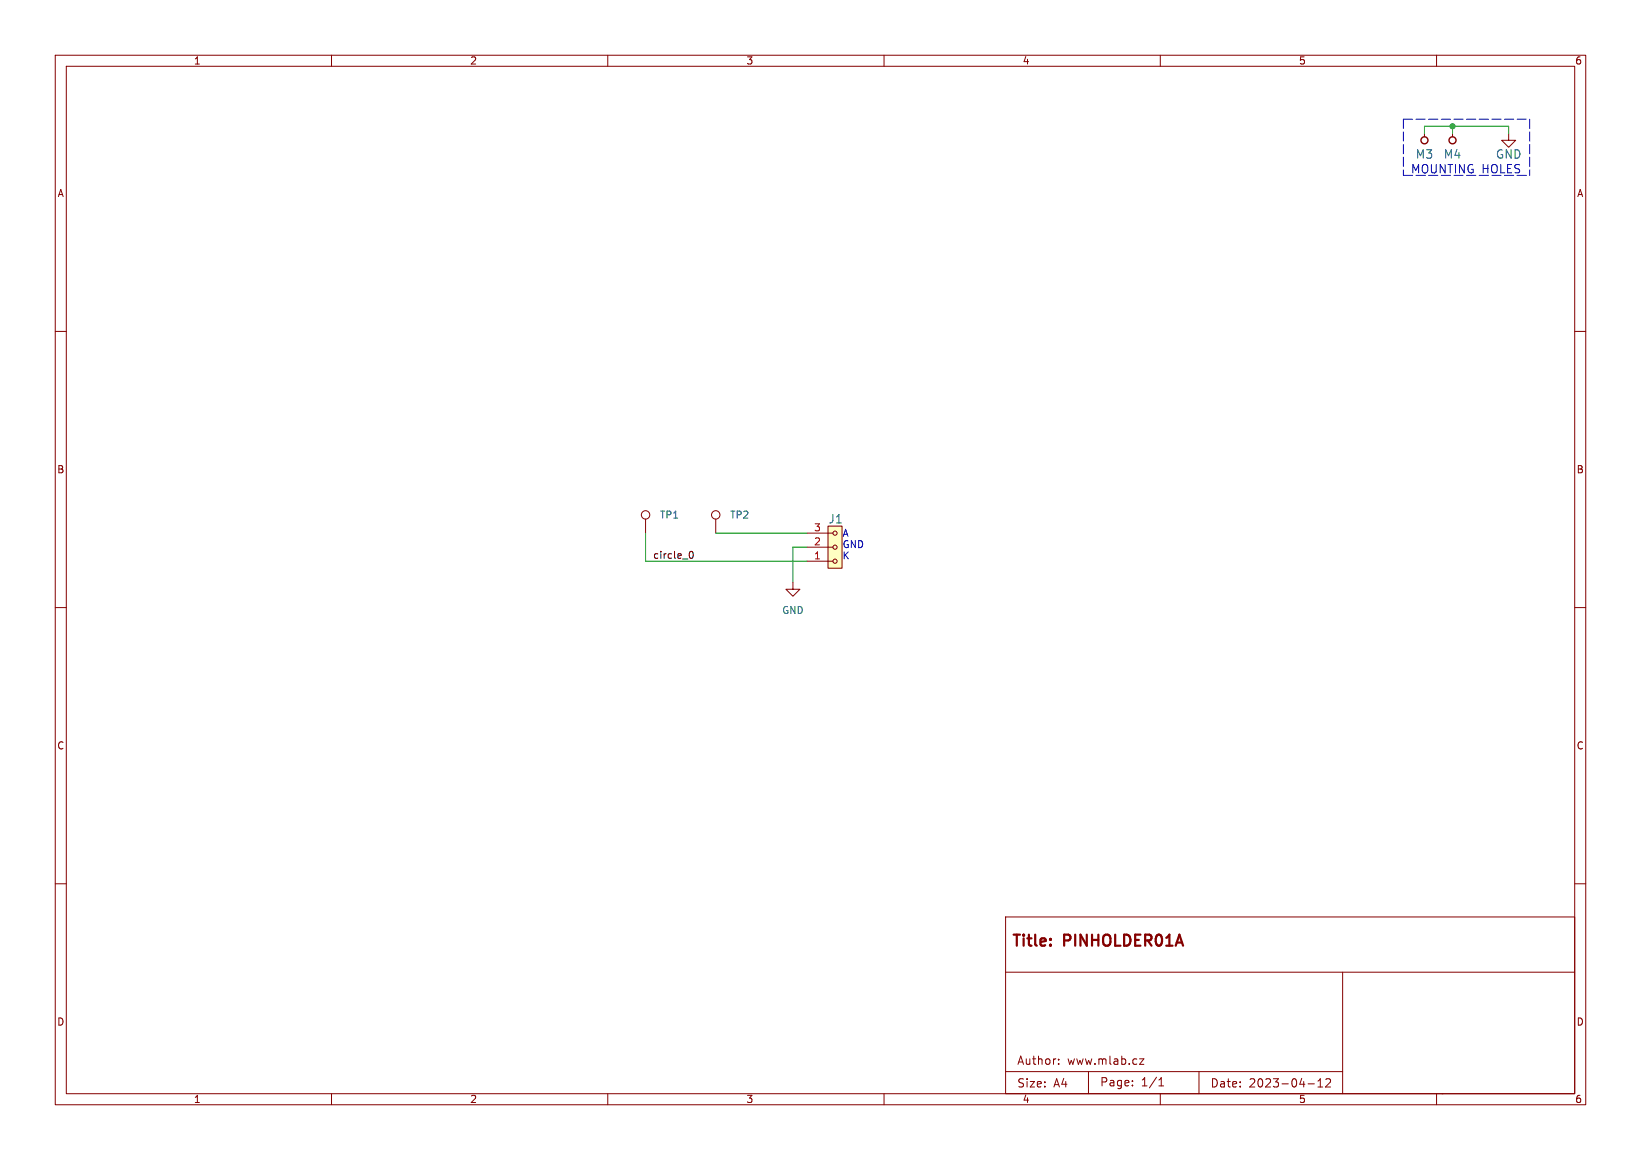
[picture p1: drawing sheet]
<svg xmlns="http://www.w3.org/2000/svg" width="297mm" height="210mm" viewBox="0 0 297 210" stroke-linecap="round" stroke-linejoin="round" font-family="sans-serif">
<g fill="none" stroke="#840000" stroke-width=".18">
<path d="M10 10h277v190h-277zM12 12h273v186h-273zM60 10v2M110 10v2M160 10v2M210 10v2M260 10v2M257.8 24.1v.7M262.9 24.1v.7M273 24.1v1.3h1.3l-1.3 1.3-1.2-1.3h1.2M10 60h2M285 60h2"/>
<path d="M116.8 94v2.5M129.5 94v2.5M146 96.5h4.7M146 99.1h4.7M149.9 95.3h2.5v7.6h-2.5zM10 110h2M143.5 105.4v1.3h1.3l-1.3 1.3-1.3-1.3h1.3M146 101.6h4.7M285 110h2M10 160h2M285 160h2M182 166h103v32h-103z"/>
<path d="M182 176h103M243 176v22M60 198v2M110 198v2M160 198v2M182 194h61M191.6 192.6v.1M191.6 191.8v.1M197 194v4M205 196.5v.1M205 195.7v.1M206.2 191.7h.8l-.8 1h.8"/>
<path d="M209.7 196.6h.9M209.7 195.5l.5-.4v1.5M210 198v2M217 194v4M236.7 196.2h1.2M238.5 196.8h.9M238.5 195.7l.5-.4v1.5M240 195.4l.5-.1 .2 .1 .1 .3-.9 1.1h.9M260 198v2M261 198h.1"/>
<circle cx="116.8" cy="93.2" r=".76"/>
<circle cx="129.5" cy="93.2" r=".76"/>
<circle cx="151.1" cy="96.5" r=".38"/>
<circle cx="151.1" cy="99.1" r=".38"/>
<circle cx="151.1" cy="101.6" r=".38"/>
</g>
<path d="M149.9 95.3h2.5v7.6h-2.5z" fill="#ffffc2" stroke="#ffffc2" stroke-width=".18"/>
<g fill="none" stroke="#840000" stroke-width=".25">
<circle cx="257.8" cy="25.4" r=".63"/>
<circle cx="262.9" cy="25.4" r=".63"/>
</g>
<path d="M124.7 100.3l.3-.5a.68 .68 0 0 1 .5 .7 .68 .68 0 0 1-.5 .6l-.3-.5" fill="none" stroke="#0f0f0f" stroke-width=".18"/>
<path d="M254 21.6v10.2M254 21.6h22.9M254 31.8h22.9M276.9 21.6v10.2" fill="none" stroke="#0000c2" stroke-width=".18" stroke-dasharray="1.7 .6"/>
<path d="M257.8 24.1v-1.2h15.2v1.2M262.9 22.9v1.2M116.8 96.5v5.1h29.2M129.5 96.5h16.5M146 99.1h-2.5v6.3" fill="none" stroke="#009600" stroke-width=".18"/>
<circle cx="262.9" cy="22.9" r=".46" fill="#009600" stroke="#009600" stroke-width=".18"/>
<g font-size="2.8" fill="#840000">
<text x="183" y="171.8">Title:</text>
<text x="192.5" y="171.8">PINHOLDER01A</text>
</g>
<g font-size="2.1" fill="#006464">
<text x="256.2" y="28.9">M3</text>
<text x="261.3" y="28.9">M4</text>
<text x="270.7" y="28.9">GND</text>
<text x="149.9" y="94.9">J1</text>
</g>
<text font-size="2.1" fill="#0000c2" x="255.3" y="31.5">MOUNTING HOLES</text>
<g font-size="2.1" fill="#840000">
<text x="184" y="192.9">Author:</text>
<text x="184" y="197">Size:</text>
<text x="190.6" y="197">A4</text>
<text x="193.1" y="192.9">www.mlab.cz</text>
<text x="199" y="196.8">Page:</text>
<text x="206.4" y="196.8">1/1</text>
<text x="219" y="197">Date:</text>
<text x="225.9" y="197">2023-04-12</text>
</g>
<g font-size="1.8" fill="#840000">
<text x="35" y="11.8">1</text>
<text x="85" y="11.8">2</text>
<text x="135" y="11.8">3</text>
<text x="185" y="11.8">4</text>
<text x="235" y="11.8">5</text>
<text x="285" y="11.8">6</text>
<text x="10.4" y="35.8">A</text>
<text x="285.4" y="35.8">A</text>
<text x="10.3" y="85.8">B</text>
<text x="285.3" y="85.8">B</text>
<text x="10.3" y="135.8">C</text>
<text x="285.3" y="135.8">C</text>
<text x="10.3" y="185.8">D</text>
<text x="285.3" y="185.8">D</text>
<text x="35" y="199.8">1</text>
<text x="85" y="199.8">2</text>
<text x="135" y="199.8">3</text>
<text x="185" y="199.8">4</text>
<text x="235" y="199.8">5</text>
<text x="285" y="199.8">6</text>
</g>
<g font-size="1.8" fill="#006464">
<text x="119.4" y="94">TP1</text>
<text x="132.1" y="94">TP2</text>
<text x="141.5" y="111.3">GND</text>
</g>
<text font-size="1.8" fill="#0f0f0f" x="118.1" y="101.3">circle_0</text>
<g font-size="1.8" fill="#a90000">
<text x="147.3" y="101.3">1</text>
<text x="147.3" y="98.8">2</text>
<text x="147.3" y="96.3">3</text>
</g>
<g font-size="1.8" fill="#0000c2">
<text x="152.4" y="97.3">A</text>
<text x="152.4" y="99.3">GND</text>
<text x="152.4" y="101.4">K</text>
</g>
</svg>
